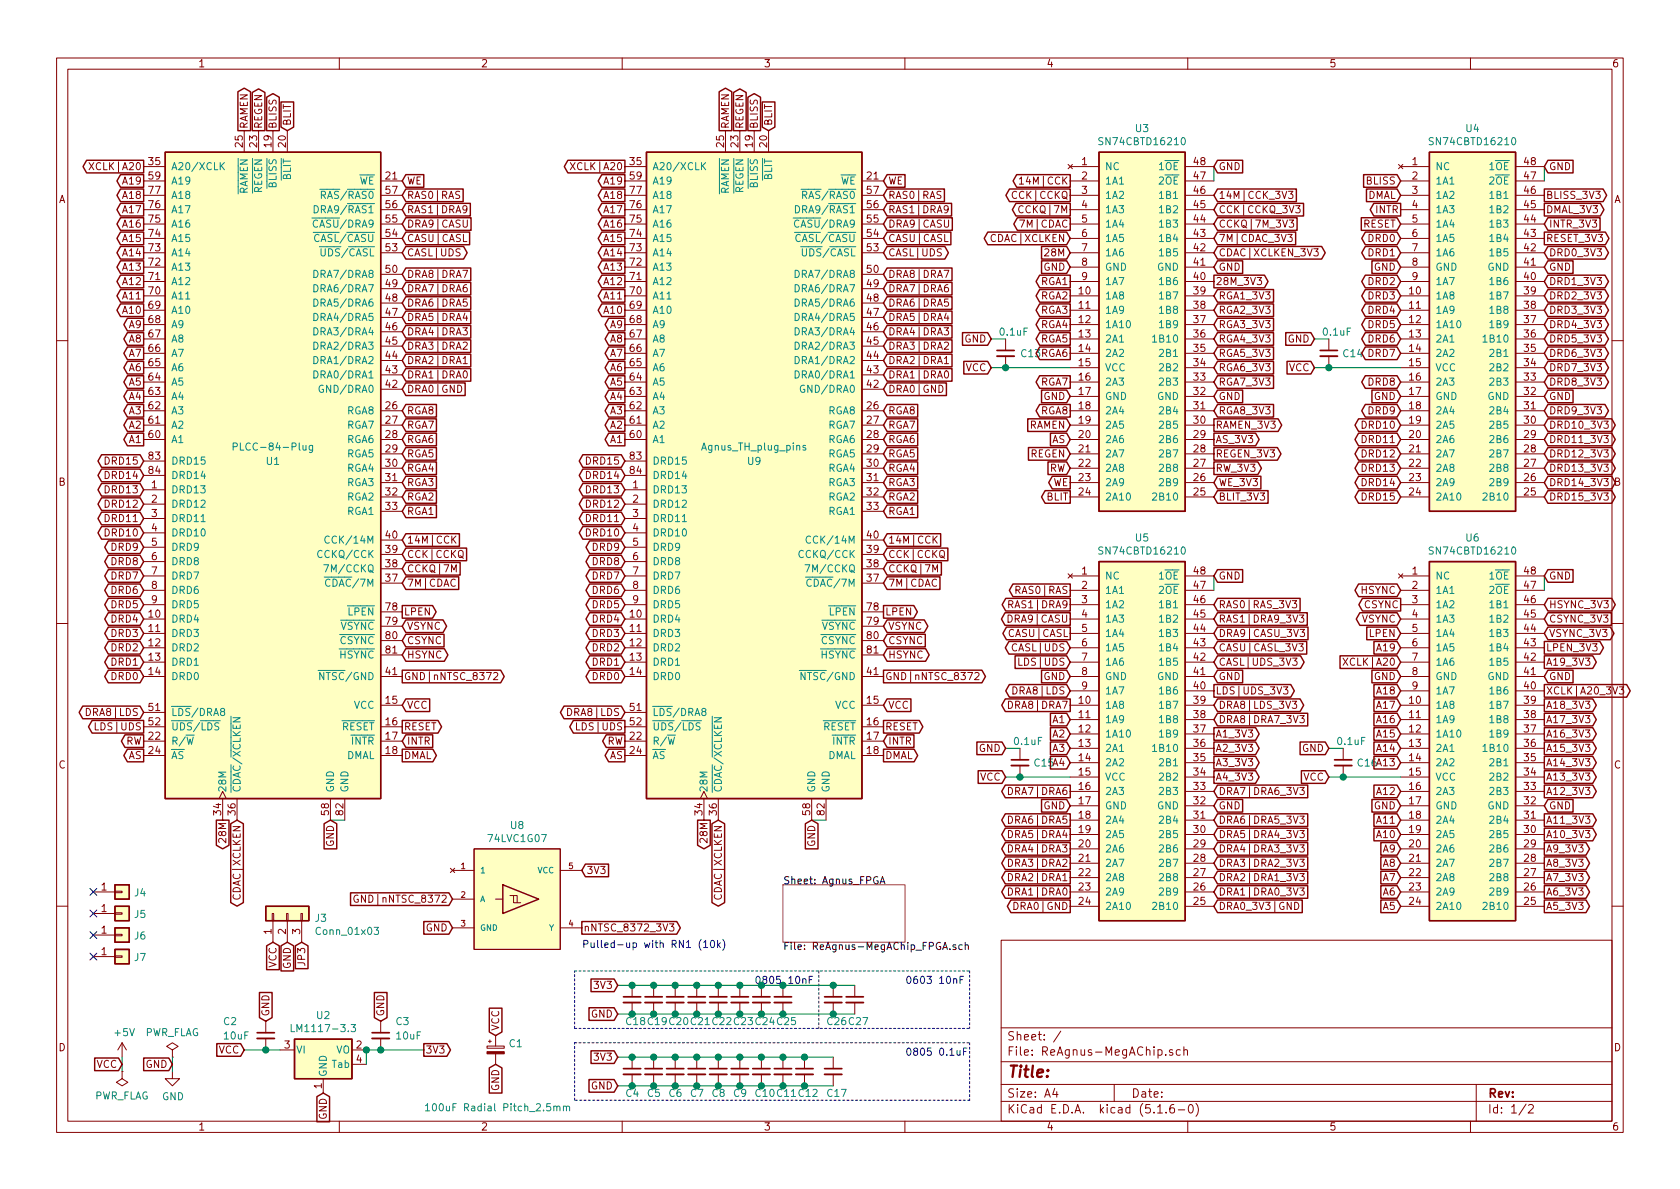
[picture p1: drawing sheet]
EESchema Schematic File Version 4
EELAYER 30 0
EELAYER END
$Descr A4 11693 8268
encoding utf-8
Sheet 1 2
Title ""
Date ""
Rev ""
Comp ""
Comment1 ""
Comment2 ""
Comment3 ""
Comment4 ""
$EndDescr
Text GLabel 850  7400 0    50   Input ~ 0
VCC
$Comp
L power:PWR_FLAG #FLG0101
U 1 1
P 850 7450
F 0 "#FLG0101" H 850 7525 50  0001 C CNN
F 1 "PWR_FLAG" H 850 7623 50  0000 C CNN
F 2 "" H 850 7450 50  0001 C CNN
F 3 "~" H 850 7450 50  0001 C CNN
	1    850  7450
	-1   0    0    1   
$EndComp
$Comp
L power:+5V #PWR0101
U 1 1
P 850 7350
F 0 "#PWR0101" H 850 7200 50  0001 C CNN
F 1 "+5V" H 865 7523 50  0000 C CNN
F 2 "" H 850 7350 50  0001 C CNN
F 3 "" H 850 7350 50  0001 C CNN
	1    850  7350
	1    0    0    -1  
$EndComp
Wire Wire Line
	850  7450 850  7350
$Comp
L power:PWR_FLAG #FLG0102
U 1 1
P 1200 7350
F 0 "#FLG0102" H 1200 7425 50  0001 C CNN
F 1 "PWR_FLAG" H 1200 7523 50  0000 C CNN
F 2 "" H 1200 7350 50  0001 C CNN
F 3 "~" H 1200 7350 50  0001 C CNN
	1    1200 7350
	1    0    0    -1  
$EndComp
$Comp
L power:GND #PWR0102
U 1 1
P 1200 7450
F 0 "#PWR0102" H 1200 7200 50  0001 C CNN
F 1 "GND" H 1205 7277 50  0000 C CNN
F 2 "" H 1200 7450 50  0001 C CNN
F 3 "" H 1200 7450 50  0001 C CNN
	1    1200 7450
	1    0    0    -1  
$EndComp
Wire Wire Line
	1200 7350 1200 7450
Text GLabel 1200 7400 0    50   Input ~ 0
GND
$Comp
L ReAgnus-MegAChip:Agnus_socket U1
U 1 1
P 1900 3300
F 0 "U1" H 1900 3400 50  0000 C CNN
F 1 "PLCC-84-Plug" H 1900 3500 50  0000 C CNN
F 2 "Agnus:PLCC-84_Plug_P1.27mm_mirrored" H 2300 5600 50  0001 L CIN
F 3 "" H 1900 3300 50  0001 C CNN
	1    1900 3300
	1    0    0    -1  
$EndComp
Text GLabel 1000 3200 0    50   BiDi ~ 0
DRD15
Text GLabel 1000 3300 0    50   BiDi ~ 0
DRD14
Text GLabel 1000 3400 0    50   BiDi ~ 0
DRD13
Text GLabel 1000 3500 0    50   BiDi ~ 0
DRD12
Text GLabel 1000 3600 0    50   BiDi ~ 0
DRD11
Text GLabel 1000 3700 0    50   BiDi ~ 0
DRD10
Text GLabel 1000 3800 0    50   BiDi ~ 0
DRD9
Text GLabel 1000 3900 0    50   BiDi ~ 0
DRD8
Text GLabel 1000 4000 0    50   BiDi ~ 0
DRD7
Text GLabel 1000 4100 0    50   BiDi ~ 0
DRD6
Text GLabel 1000 4200 0    50   BiDi ~ 0
DRD5
Text GLabel 1000 4300 0    50   BiDi ~ 0
DRD4
Text GLabel 1000 4400 0    50   BiDi ~ 0
DRD3
Text GLabel 1000 4500 0    50   BiDi ~ 0
DRD2
Text GLabel 1000 4600 0    50   BiDi ~ 0
DRD1
Text GLabel 1000 4700 0    50   BiDi ~ 0
DRD0
Text GLabel 1000 1150 0    50   Output ~ 0
XCLK|A20
Text GLabel 1000 3050 0    50   Output ~ 0
A1
Text GLabel 1000 2950 0    50   Output ~ 0
A2
Text GLabel 1000 2850 0    50   Output ~ 0
A3
Text GLabel 1000 2750 0    50   Output ~ 0
A4
Text GLabel 1000 2650 0    50   Output ~ 0
A5
Text GLabel 1000 2550 0    50   Output ~ 0
A6
Text GLabel 1000 2450 0    50   Output ~ 0
A7
Text GLabel 1000 2350 0    50   Output ~ 0
A8
Text GLabel 1000 2250 0    50   Output ~ 0
A9
Text GLabel 1000 2150 0    50   Output ~ 0
A10
Text GLabel 1000 2050 0    50   Output ~ 0
A11
Text GLabel 1000 1950 0    50   Output ~ 0
A12
Text GLabel 1000 1850 0    50   Output ~ 0
A13
Text GLabel 1000 1750 0    50   Output ~ 0
A14
Text GLabel 1000 1650 0    50   Output ~ 0
A15
Text GLabel 1000 1550 0    50   Output ~ 0
A16
Text GLabel 1000 1450 0    50   Output ~ 0
A17
Text GLabel 1000 1350 0    50   Output ~ 0
A18
Text GLabel 1000 1250 0    50   Output ~ 0
A19
Text GLabel 1700 900  1    50   Output ~ 0
RAMEN
Text GLabel 1800 900  1    50   Output ~ 0
REGEN
Text GLabel 1900 900  1    50   Output ~ 0
BLISS
Text GLabel 2000 900  1    50   Input ~ 0
BLIT
Text GLabel 2800 4900 2    50   Input ~ 0
VCC
Text GLabel 2800 1250 2    50   Input ~ 0
WE
Text GLabel 2800 1750 2    50   BiDi ~ 0
CASL|UDS
Text GLabel 2800 1350 2    50   Input ~ 0
RAS0|RAS
Text GLabel 2800 1450 2    50   Input ~ 0
RAS1|DRA9
Text GLabel 2800 1900 2    50   Input ~ 0
DRA8|DRA7
Text GLabel 2800 2000 2    50   Input ~ 0
DRA7|DRA6
Text GLabel 2800 2100 2    50   Input ~ 0
DRA6|DRA5
Text GLabel 2800 2200 2    50   Input ~ 0
DRA5|DRA4
Text GLabel 2800 2300 2    50   Input ~ 0
DRA4|DRA3
Text GLabel 2800 2400 2    50   Input ~ 0
DRA3|DRA2
Text GLabel 2800 2500 2    50   Input ~ 0
DRA2|DRA1
Text GLabel 2800 2600 2    50   Input ~ 0
DRA1|DRA0
Text GLabel 2800 2700 2    50   Input ~ 0
DRA0|GND
Text GLabel 2800 2850 2    50   Input ~ 0
RGA8
Text GLabel 2800 2950 2    50   Input ~ 0
RGA7
Text GLabel 2800 3050 2    50   Input ~ 0
RGA6
Text GLabel 2800 3150 2    50   Input ~ 0
RGA5
Text GLabel 2800 3250 2    50   Input ~ 0
RGA4
Text GLabel 2800 3350 2    50   Input ~ 0
RGA3
Text GLabel 2800 3450 2    50   Input ~ 0
RGA2
Text GLabel 2800 3550 2    50   Input ~ 0
RGA1
Text GLabel 2800 3850 2    50   Input ~ 0
CCK|CCKQ
Text GLabel 2800 3950 2    50   Input ~ 0
CCKQ|7M
Text GLabel 2800 4050 2    50   Input ~ 0
7M|CDAC
Text GLabel 2800 4250 2    50   Output ~ 0
LPEN
Text GLabel 2800 4350 2    50   BiDi ~ 0
VSYNC
Text GLabel 2800 4450 2    50   Input ~ 0
CSYNC
Text GLabel 2800 4550 2    50   BiDi ~ 0
HSYNC
Text GLabel 2800 5050 2    50   Output ~ 0
RESET
Text GLabel 2800 5150 2    50   Input ~ 0
INTR
Text GLabel 2800 5250 2    50   Output ~ 0
DMAL
Text GLabel 2800 3750 2    50   Input ~ 0
14M|CCK
Text GLabel 2800 1550 2    50   Input ~ 0
DRA9|CASU
Text GLabel 2300 5700 3    50   Input ~ 0
GND
Text GLabel 1550 5700 3    50   Output ~ 0
28M
Text GLabel 1650 5700 3    50   BiDi ~ 0
CDAC|XCLKEN
Wire Wire Line
	2300 5700 2400 5700
Text GLabel 1000 4950 0    50   BiDi ~ 0
DRA8|LDS
Text GLabel 1000 5050 0    50   Output ~ 0
LDS|UDS
Text GLabel 1000 5150 0    50   Output ~ 0
RW
Text GLabel 1000 5250 0    50   Output ~ 0
AS
$Comp
L Connector_Generic:Conn_01x01 J4
U 1 1
P 850 6200
F 0 "J4" H 930 6196 50  0000 L CNN
F 1 "Conn_01x01" H 930 6151 50  0001 L CNN
F 2 "Connector_PinHeader_2.54mm:PinHeader_1x01_P2.54mm_Vertical" H 850 6200 50  0001 C CNN
F 3 "~" H 850 6200 50  0001 C CNN
	1    850  6200
	1    0    0    -1  
$EndComp
$Comp
L Connector_Generic:Conn_01x01 J5
U 1 1
P 850 6350
F 0 "J5" H 930 6346 50  0000 L CNN
F 1 "Conn_01x01" H 930 6301 50  0001 L CNN
F 2 "Connector_PinHeader_2.54mm:PinHeader_1x01_P2.54mm_Vertical" H 850 6350 50  0001 C CNN
F 3 "~" H 850 6350 50  0001 C CNN
	1    850  6350
	1    0    0    -1  
$EndComp
$Comp
L Connector_Generic:Conn_01x01 J6
U 1 1
P 850 6500
F 0 "J6" H 930 6496 50  0000 L CNN
F 1 "Conn_01x01" H 930 6451 50  0001 L CNN
F 2 "Connector_PinHeader_2.54mm:PinHeader_1x01_P2.54mm_Vertical" H 850 6500 50  0001 C CNN
F 3 "~" H 850 6500 50  0001 C CNN
	1    850  6500
	1    0    0    -1  
$EndComp
$Comp
L Connector_Generic:Conn_01x01 J7
U 1 1
P 850 6650
F 0 "J7" H 930 6646 50  0000 L CNN
F 1 "Conn_01x01" H 930 6601 50  0001 L CNN
F 2 "Connector_PinHeader_2.54mm:PinHeader_1x01_P2.54mm_Vertical" H 850 6650 50  0001 C CNN
F 3 "~" H 850 6650 50  0001 C CNN
	1    850  6650
	1    0    0    -1  
$EndComp
NoConn ~ 650  6200
NoConn ~ 650  6350
NoConn ~ 650  6500
NoConn ~ 650  6650
Text GLabel 2000 6550 3    50   Input ~ 0
GND
Wire Wire Line
	5650 5700 5750 5700
$Comp
L ReAgnus-MegAChip:Agnus_socket U9
U 1 1
P 5250 3300
F 0 "U9" H 5250 3400 50  0000 C CNN
F 1 "Agnus_TH_plug_pins" H 5250 3500 50  0000 C CNN
F 2 "Agnus:PLCC-84_TH_pin_holes" H 5650 5600 50  0001 L CIN
F 3 "" H 5250 3300 50  0001 C CNN
	1    5250 3300
	1    0    0    -1  
$EndComp
Text GLabel 5650 5700 3    50   Input ~ 0
GND
$Comp
L ReAgnus-MegAChip:LM1117-3.3 U2
U 1 1
P 2250 7300
F 0 "U2" H 2250 7542 50  0000 C CNN
F 1 "LM1117-3.3" H 2250 7451 50  0000 C CNN
F 2 "Package_TO_SOT_SMD:SOT-223" H 2250 7300 50  0001 C CNN
F 3 "" H 2250 7300 50  0001 C CNN
	1    2250 7300
	1    0    0    -1  
$EndComp
$Comp
L ReAgnus-MegAChip:SN74CBTD16210 U6
U 1 1
P 10250 5100
F 0 "U6" H 10250 6467 50  0000 C CNN
F 1 "SN74CBTD16210" H 10250 6376 50  0000 C CNN
F 2 "Package_SO:TSSOP-48_6.1x12.5mm_P0.5mm" H 11900 5550 50  0001 C CNN
F 3 "" H 11900 5550 50  0001 C CNN
	1    10250 5100
	1    0    0    -1  
$EndComp
$Sheet
S 5450 6150 850  400 
U 632F104D
F0 "Agnus_FPGA" 50
F1 "ReAgnus-MegAChip_FPGA.sch" 50
$EndSheet
Text GLabel 2800 1650 2    50   Input ~ 0
CASU|CASL
Text GLabel 2800 4700 2    50   Output ~ 0
GND|nNTSC_8372
Text GLabel 9750 4500 0    50   Input ~ 0
A19
Text GLabel 9750 4800 0    50   Input ~ 0
A18
Text GLabel 9750 4900 0    50   Input ~ 0
A17
Text GLabel 9750 5000 0    50   Input ~ 0
A16
Text GLabel 9750 5100 0    50   Input ~ 0
A15
Text GLabel 9750 5200 0    50   Input ~ 0
A14
Text GLabel 9750 5300 0    50   Input ~ 0
A13
Text GLabel 9750 5500 0    50   Input ~ 0
A12
Text GLabel 9750 5700 0    50   Input ~ 0
A11
Text GLabel 9750 5800 0    50   Input ~ 0
A10
Text GLabel 9750 5900 0    50   Input ~ 0
A9
Text GLabel 9750 6000 0    50   Input ~ 0
A8
Text GLabel 9750 6100 0    50   Input ~ 0
A7
Text GLabel 9750 6200 0    50   Input ~ 0
A6
Text GLabel 9750 6300 0    50   Input ~ 0
A5
Text GLabel 7450 5300 0    50   Input ~ 0
A4
Text GLabel 7450 5200 0    50   Input ~ 0
A3
Text GLabel 7450 5100 0    50   Input ~ 0
A2
Text GLabel 7450 5000 0    50   Input ~ 0
A1
Text GLabel 7450 3450 0    50   Output ~ 0
BLIT
Text GLabel 9750 1250 0    50   Input ~ 0
BLISS
Text GLabel 7450 3150 0    50   Input ~ 0
REGEN
Text GLabel 7450 2950 0    50   Input ~ 0
RAMEN
Text GLabel 9750 1350 0    50   Input ~ 0
DMAL
Text GLabel 9750 1450 0    50   Output ~ 0
INTR
Text GLabel 9750 1550 0    50   Input ~ 0
RESET
Text GLabel 9750 4100 0    50   BiDi ~ 0
HSYNC
Text GLabel 9750 4200 0    50   Output ~ 0
CSYNC
Text GLabel 9750 4300 0    50   BiDi ~ 0
VSYNC
Text GLabel 9750 4400 0    50   Input ~ 0
LPEN
Text GLabel 7450 1950 0    50   Output ~ 0
RGA1
Text GLabel 7450 2050 0    50   Output ~ 0
RGA2
Text GLabel 7450 2150 0    50   Output ~ 0
RGA3
Text GLabel 7450 2250 0    50   Output ~ 0
RGA4
Text GLabel 7450 2350 0    50   Output ~ 0
RGA5
Text GLabel 7450 2450 0    50   Output ~ 0
RGA6
Text GLabel 7450 2650 0    50   Output ~ 0
RGA7
Text GLabel 7450 2850 0    50   Output ~ 0
RGA8
Text GLabel 7450 6300 0    50   Output ~ 0
DRA0|GND
Text GLabel 7450 6200 0    50   Output ~ 0
DRA1|DRA0
Text GLabel 7450 6100 0    50   Output ~ 0
DRA2|DRA1
Text GLabel 7450 5900 0    50   Output ~ 0
DRA4|DRA3
Text GLabel 7450 5800 0    50   Output ~ 0
DRA5|DRA4
Text GLabel 7450 5700 0    50   Output ~ 0
DRA6|DRA5
Text GLabel 7450 5500 0    50   Output ~ 0
DRA7|DRA6
Text GLabel 7450 4900 0    50   Output ~ 0
DRA8|DRA7
Text GLabel 7450 4200 0    50   Output ~ 0
RAS1|DRA9
Text GLabel 7450 4100 0    50   Output ~ 0
RAS0|RAS
Text GLabel 7450 4400 0    50   Output ~ 0
CASU|CASL
Text GLabel 7450 3350 0    50   Output ~ 0
WE
Text GLabel 7450 1750 0    50   Input ~ 0
28M
Text GLabel 7450 3050 0    50   Input ~ 0
AS
Text GLabel 7450 3250 0    50   Input ~ 0
RW
Text GLabel 9750 1650 0    50   BiDi ~ 0
DRD0
Text GLabel 9750 1750 0    50   BiDi ~ 0
DRD1
Text GLabel 9750 1950 0    50   BiDi ~ 0
DRD2
Text GLabel 9750 2050 0    50   BiDi ~ 0
DRD3
Text GLabel 9750 2150 0    50   BiDi ~ 0
DRD4
Text GLabel 9750 2250 0    50   BiDi ~ 0
DRD5
Text GLabel 9750 2350 0    50   BiDi ~ 0
DRD6
Text GLabel 9750 2450 0    50   BiDi ~ 0
DRD7
Text GLabel 9750 2650 0    50   BiDi ~ 0
DRD8
Text GLabel 9750 2850 0    50   BiDi ~ 0
DRD9
Text GLabel 9750 2950 0    50   BiDi ~ 0
DRD10
Text GLabel 9750 3050 0    50   BiDi ~ 0
DRD11
Text GLabel 9750 3150 0    50   BiDi ~ 0
DRD12
Text GLabel 9750 3250 0    50   BiDi ~ 0
DRD13
Text GLabel 9750 3350 0    50   BiDi ~ 0
DRD14
Text GLabel 9750 3450 0    50   BiDi ~ 0
DRD15
Text GLabel 9750 4600 0    50   Input ~ 0
XCLK|A20
Text GLabel 7450 4800 0    50   BiDi ~ 0
DRA8|LDS
Text GLabel 7450 4500 0    50   BiDi ~ 0
CASL|UDS
Text GLabel 7450 4300 0    50   Output ~ 0
DRA9|CASU
Text GLabel 7450 1650 0    50   BiDi ~ 0
CDAC|XCLKEN
Text GLabel 7450 1250 0    50   Output ~ 0
14M|CCK
Text GLabel 7450 1350 0    50   Output ~ 0
CCK|CCKQ
Text GLabel 7450 1450 0    50   Output ~ 0
CCKQ|7M
Text GLabel 7450 1550 0    50   Output ~ 0
7M|CDAC
Text GLabel 4050 6450 2    50   Output ~ 0
nNTSC_8372_3V3
Text GLabel 4350 3200 0    50   BiDi ~ 0
DRD15
Text GLabel 4350 3300 0    50   BiDi ~ 0
DRD14
Text GLabel 4350 3400 0    50   BiDi ~ 0
DRD13
Text GLabel 4350 3500 0    50   BiDi ~ 0
DRD12
Text GLabel 4350 3600 0    50   BiDi ~ 0
DRD11
Text GLabel 4350 3700 0    50   BiDi ~ 0
DRD10
Text GLabel 4350 3800 0    50   BiDi ~ 0
DRD9
Text GLabel 4350 3900 0    50   BiDi ~ 0
DRD8
Text GLabel 4350 4000 0    50   BiDi ~ 0
DRD7
Text GLabel 4350 4100 0    50   BiDi ~ 0
DRD6
Text GLabel 4350 4200 0    50   BiDi ~ 0
DRD5
Text GLabel 4350 4300 0    50   BiDi ~ 0
DRD4
Text GLabel 4350 4400 0    50   BiDi ~ 0
DRD3
Text GLabel 4350 4500 0    50   BiDi ~ 0
DRD2
Text GLabel 4350 4600 0    50   BiDi ~ 0
DRD1
Text GLabel 4350 4700 0    50   BiDi ~ 0
DRD0
Text GLabel 4350 1150 0    50   Output ~ 0
XCLK|A20
Text GLabel 4350 3050 0    50   Output ~ 0
A1
Text GLabel 4350 2950 0    50   Output ~ 0
A2
Text GLabel 4350 2850 0    50   Output ~ 0
A3
Text GLabel 4350 2750 0    50   Output ~ 0
A4
Text GLabel 4350 2650 0    50   Output ~ 0
A5
Text GLabel 4350 2550 0    50   Output ~ 0
A6
Text GLabel 4350 2450 0    50   Output ~ 0
A7
Text GLabel 4350 2350 0    50   Output ~ 0
A8
Text GLabel 4350 2250 0    50   Output ~ 0
A9
Text GLabel 4350 2150 0    50   Output ~ 0
A10
Text GLabel 4350 2050 0    50   Output ~ 0
A11
Text GLabel 4350 1950 0    50   Output ~ 0
A12
Text GLabel 4350 1850 0    50   Output ~ 0
A13
Text GLabel 4350 1750 0    50   Output ~ 0
A14
Text GLabel 4350 1650 0    50   Output ~ 0
A15
Text GLabel 4350 1550 0    50   Output ~ 0
A16
Text GLabel 4350 1450 0    50   Output ~ 0
A17
Text GLabel 4350 1350 0    50   Output ~ 0
A18
Text GLabel 4350 1250 0    50   Output ~ 0
A19
Text GLabel 4350 4950 0    50   BiDi ~ 0
DRA8|LDS
Text GLabel 4350 5050 0    50   Output ~ 0
LDS|UDS
Text GLabel 4350 5150 0    50   Output ~ 0
RW
Text GLabel 4350 5250 0    50   Output ~ 0
AS
Text GLabel 5050 900  1    50   Output ~ 0
RAMEN
Text GLabel 5150 900  1    50   Output ~ 0
REGEN
Text GLabel 5250 900  1    50   Output ~ 0
BLISS
Text GLabel 5350 900  1    50   Input ~ 0
BLIT
Text GLabel 6150 4900 2    50   Input ~ 0
VCC
Text GLabel 6150 1250 2    50   Input ~ 0
WE
Text GLabel 6150 1750 2    50   BiDi ~ 0
CASL|UDS
Text GLabel 6150 1350 2    50   Input ~ 0
RAS0|RAS
Text GLabel 6150 1450 2    50   Input ~ 0
RAS1|DRA9
Text GLabel 6150 1900 2    50   Input ~ 0
DRA8|DRA7
Text GLabel 6150 2000 2    50   Input ~ 0
DRA7|DRA6
Text GLabel 6150 2100 2    50   Input ~ 0
DRA6|DRA5
Text GLabel 6150 2200 2    50   Input ~ 0
DRA5|DRA4
Text GLabel 6150 2300 2    50   Input ~ 0
DRA4|DRA3
Text GLabel 6150 2400 2    50   Input ~ 0
DRA3|DRA2
Text GLabel 6150 2500 2    50   Input ~ 0
DRA2|DRA1
Text GLabel 6150 2600 2    50   Input ~ 0
DRA1|DRA0
Text GLabel 6150 2700 2    50   Input ~ 0
DRA0|GND
Text GLabel 6150 2850 2    50   Input ~ 0
RGA8
Text GLabel 6150 2950 2    50   Input ~ 0
RGA7
Text GLabel 6150 3050 2    50   Input ~ 0
RGA6
Text GLabel 6150 3150 2    50   Input ~ 0
RGA5
Text GLabel 6150 3250 2    50   Input ~ 0
RGA4
Text GLabel 6150 3350 2    50   Input ~ 0
RGA3
Text GLabel 6150 3450 2    50   Input ~ 0
RGA2
Text GLabel 6150 3550 2    50   Input ~ 0
RGA1
Text GLabel 6150 3850 2    50   Input ~ 0
CCK|CCKQ
Text GLabel 6150 3950 2    50   Input ~ 0
CCKQ|7M
Text GLabel 6150 4050 2    50   Input ~ 0
7M|CDAC
Text GLabel 6150 4250 2    50   Output ~ 0
LPEN
Text GLabel 6150 4350 2    50   BiDi ~ 0
VSYNC
Text GLabel 6150 4450 2    50   Input ~ 0
CSYNC
Text GLabel 6150 4550 2    50   BiDi ~ 0
HSYNC
Text GLabel 6150 5050 2    50   Output ~ 0
RESET
Text GLabel 6150 5150 2    50   Input ~ 0
INTR
Text GLabel 6150 5250 2    50   Output ~ 0
DMAL
Text GLabel 6150 3750 2    50   Input ~ 0
14M|CCK
Text GLabel 6150 1550 2    50   Input ~ 0
DRA9|CASU
Text GLabel 6150 1650 2    50   Input ~ 0
CASU|CASL
Text GLabel 6150 4700 2    50   Output ~ 0
GND|nNTSC_8372
Text GLabel 4900 5700 3    50   Output ~ 0
28M
Text GLabel 5000 5700 3    50   BiDi ~ 0
CDAC|XCLKEN
Text GLabel 9750 4700 0    50   Input ~ 0
GND
Text GLabel 9750 5600 0    50   Input ~ 0
GND
Text GLabel 10750 5600 2    50   Input ~ 0
GND
Text GLabel 10750 4700 2    50   Input ~ 0
GND
Text GLabel 10750 4800 2    50   Output ~ 0
XCLK|A20_3V3
Text GLabel 10750 4000 2    50   Input ~ 0
GND
Wire Wire Line
	10750 4000 10750 4100
Text GLabel 10750 4900 2    50   Output ~ 0
A18_3V3
Text GLabel 10750 4600 2    50   Output ~ 0
A19_3V3
Text GLabel 10750 5000 2    50   Output ~ 0
A17_3V3
Text GLabel 10750 5100 2    50   Output ~ 0
A16_3V3
Text GLabel 10750 5200 2    50   Output ~ 0
A15_3V3
Text GLabel 10750 5300 2    50   Output ~ 0
A14_3V3
Text GLabel 10750 5400 2    50   Output ~ 0
A13_3V3
Text GLabel 10750 5500 2    50   Output ~ 0
A12_3V3
Text GLabel 10750 5700 2    50   Output ~ 0
A11_3V3
Text GLabel 10750 5800 2    50   Output ~ 0
A10_3V3
Text GLabel 10750 5900 2    50   Output ~ 0
A9_3V3
Text GLabel 10750 6000 2    50   Output ~ 0
A8_3V3
Text GLabel 10750 6100 2    50   Output ~ 0
A7_3V3
Text GLabel 10750 6200 2    50   Output ~ 0
A6_3V3
Text GLabel 10750 6300 2    50   Output ~ 0
A5_3V3
Text GLabel 8450 5400 2    50   Output ~ 0
A4_3V3
Text GLabel 8450 5300 2    50   Output ~ 0
A3_3V3
Text GLabel 8450 5200 2    50   Output ~ 0
A2_3V3
Text GLabel 8450 5100 2    50   Output ~ 0
A1_3V3
$Comp
L ReAgnus-MegAChip:SN74CBTD16210 U4
U 1 1
P 10250 2250
F 0 "U4" H 10250 3617 50  0000 C CNN
F 1 "SN74CBTD16210" H 10250 3526 50  0000 C CNN
F 2 "Package_SO:TSSOP-48_6.1x12.5mm_P0.5mm" H 11900 2700 50  0001 C CNN
F 3 "" H 11900 2700 50  0001 C CNN
	1    10250 2250
	1    0    0    -1  
$EndComp
Text GLabel 9750 2750 0    50   Input ~ 0
GND
Text GLabel 9750 1850 0    50   Input ~ 0
GND
Text GLabel 10750 1850 2    50   Input ~ 0
GND
Text GLabel 10750 2750 2    50   Input ~ 0
GND
Text GLabel 10750 1150 2    50   Input ~ 0
GND
Wire Wire Line
	10750 1150 10750 1250
Text GLabel 10750 3450 2    50   BiDi ~ 0
DRD15_3V3
Text GLabel 10750 3350 2    50   BiDi ~ 0
DRD14_3V3
Text GLabel 10750 3250 2    50   BiDi ~ 0
DRD13_3V3
Text GLabel 10750 3150 2    50   BiDi ~ 0
DRD12_3V3
Text GLabel 10750 3050 2    50   BiDi ~ 0
DRD11_3V3
Text GLabel 10750 2950 2    50   BiDi ~ 0
DRD10_3V3
Text GLabel 10750 2850 2    50   BiDi ~ 0
DRD9_3V3
Text GLabel 10750 2650 2    50   BiDi ~ 0
DRD8_3V3
Text GLabel 10750 2550 2    50   BiDi ~ 0
DRD7_3V3
Text GLabel 10750 2450 2    50   BiDi ~ 0
DRD6_3V3
Text GLabel 10750 2350 2    50   BiDi ~ 0
DRD5_3V3
Text GLabel 10750 2250 2    50   BiDi ~ 0
DRD4_3V3
Text GLabel 10750 2150 2    50   BiDi ~ 0
DRD3_3V3
Text GLabel 10750 2050 2    50   BiDi ~ 0
DRD2_3V3
Text GLabel 10750 1950 2    50   BiDi ~ 0
DRD1_3V3
Text GLabel 10750 1750 2    50   BiDi ~ 0
DRD0_3V3
Text GLabel 10750 4200 2    50   BiDi ~ 0
HSYNC_3V3
Text GLabel 10750 4300 2    50   Input ~ 0
CSYNC_3V3
Text GLabel 10750 4400 2    50   BiDi ~ 0
VSYNC_3V3
Text GLabel 10750 4500 2    50   Output ~ 0
LPEN_3V3
$Comp
L ReAgnus-MegAChip:SN74CBTD16210 U3
U 1 1
P 7950 2250
F 0 "U3" H 7950 3617 50  0000 C CNN
F 1 "SN74CBTD16210" H 7950 3526 50  0000 C CNN
F 2 "Package_SO:TSSOP-48_6.1x12.5mm_P0.5mm" H 9600 2700 50  0001 C CNN
F 3 "" H 9600 2700 50  0001 C CNN
	1    7950 2250
	1    0    0    -1  
$EndComp
Text GLabel 7450 2750 0    50   Input ~ 0
GND
Text GLabel 7450 1850 0    50   Input ~ 0
GND
Text GLabel 8450 1150 2    50   Input ~ 0
GND
Wire Wire Line
	8450 1150 8450 1250
Text GLabel 8450 1850 2    50   Input ~ 0
GND
Text GLabel 8450 2750 2    50   Input ~ 0
GND
$Comp
L ReAgnus-MegAChip:SN74CBTD16210 U5
U 1 1
P 7950 5100
F 0 "U5" H 7950 6467 50  0000 C CNN
F 1 "SN74CBTD16210" H 7950 6376 50  0000 C CNN
F 2 "Package_SO:TSSOP-48_6.1x12.5mm_P0.5mm" H 9600 5550 50  0001 C CNN
F 3 "" H 9600 5550 50  0001 C CNN
	1    7950 5100
	1    0    0    -1  
$EndComp
Text GLabel 7450 5600 0    50   Input ~ 0
GND
Text GLabel 7450 4700 0    50   Input ~ 0
GND
Text GLabel 8450 4000 2    50   Input ~ 0
GND
Wire Wire Line
	8450 4000 8450 4100
Text GLabel 8450 4700 2    50   Input ~ 0
GND
Text GLabel 8450 5600 2    50   Input ~ 0
GND
Text GLabel 9150 2550 0    50   Input ~ 0
VCC
Text GLabel 10750 1650 2    50   Output ~ 0
RESET_3V3
Text GLabel 10750 1550 2    50   Input ~ 0
INTR_3V3
Text GLabel 10750 1450 2    50   Output ~ 0
DMAL_3V3
Text GLabel 10750 1350 2    50   Output ~ 0
BLISS_3V3
Text GLabel 8450 3450 2    50   Input ~ 0
BLIT_3V3
Text GLabel 8450 3350 2    50   Input ~ 0
WE_3V3
Text GLabel 8450 3250 2    50   Output ~ 0
RW_3V3
Text GLabel 8450 3150 2    50   Output ~ 0
REGEN_3V3
Text GLabel 8450 3050 2    50   Output ~ 0
AS_3V3
Text GLabel 8450 2950 2    50   Output ~ 0
RAMEN_3V3
Text GLabel 8450 1950 2    50   Output ~ 0
28M_3V3
Text GLabel 8450 1550 2    50   Input ~ 0
CCKQ|7M_3V3
Text GLabel 8450 1450 2    50   Input ~ 0
CCK|CCKQ_3V3
Text GLabel 8450 1350 2    50   Input ~ 0
14M|CCK_3V3
Text GLabel 8450 1650 2    50   Input ~ 0
7M|CDAC_3V3
Text GLabel 8450 1750 2    50   BiDi ~ 0
CDAC|XCLKEN_3V3
Text GLabel 8450 2050 2    50   Input ~ 0
RGA1_3V3
Text GLabel 8450 2150 2    50   Input ~ 0
RGA2_3V3
Text GLabel 8450 2250 2    50   Input ~ 0
RGA3_3V3
Text GLabel 8450 2350 2    50   Input ~ 0
RGA4_3V3
Text GLabel 8450 2450 2    50   Input ~ 0
RGA5_3V3
Text GLabel 8450 2550 2    50   Input ~ 0
RGA6_3V3
Text GLabel 8450 2650 2    50   Input ~ 0
RGA7_3V3
Text GLabel 8450 2850 2    50   Input ~ 0
RGA8_3V3
Text GLabel 8450 4200 2    50   Input ~ 0
RAS0|RAS_3V3
Text GLabel 8450 4300 2    50   Input ~ 0
RAS1|DRA9_3V3
Text GLabel 8450 4400 2    50   Input ~ 0
DRA9|CASU_3V3
Text GLabel 8450 4500 2    50   Input ~ 0
CASU|CASL_3V3
Text GLabel 8450 4600 2    50   BiDi ~ 0
CASL|UDS_3V3
Text GLabel 8450 4900 2    50   BiDi ~ 0
DRA8|LDS_3V3
Text GLabel 8450 5000 2    50   Input ~ 0
DRA8|DRA7_3V3
Text GLabel 9150 2350 0    50   Input ~ 0
GND
Wire Wire Line
	9150 2550 9250 2550
Connection ~ 9250 2550
Wire Wire Line
	9250 2550 9750 2550
Wire Wire Line
	9150 2350 9250 2350
Text GLabel 7000 5400 0    50   Input ~ 0
VCC
Text GLabel 7000 5200 0    50   Input ~ 0
GND
Wire Wire Line
	7000 5400 7100 5400
Wire Wire Line
	7000 5200 7100 5200
Text GLabel 9250 5400 0    50   Input ~ 0
VCC
Text GLabel 9250 5200 0    50   Input ~ 0
GND
Wire Wire Line
	9250 5400 9350 5400
Wire Wire Line
	9250 5200 9350 5200
Wire Wire Line
	9350 5400 9750 5400
Connection ~ 9350 5400
Wire Wire Line
	7100 5400 7450 5400
Connection ~ 7100 5400
Text GLabel 6900 2550 0    50   Input ~ 0
VCC
Text GLabel 6900 2350 0    50   Input ~ 0
GND
Wire Wire Line
	6900 2550 7000 2550
Wire Wire Line
	6900 2350 7000 2350
Wire Wire Line
	7000 2550 7450 2550
Connection ~ 7000 2550
Text GLabel 8450 5500 2    50   Input ~ 0
DRA7|DRA6_3V3
Text GLabel 8450 5700 2    50   Input ~ 0
DRA6|DRA5_3V3
Text GLabel 8450 5800 2    50   Input ~ 0
DRA5|DRA4_3V3
Text GLabel 8450 5900 2    50   Input ~ 0
DRA4|DRA3_3V3
Text GLabel 8450 6000 2    50   Input ~ 0
DRA3|DRA2_3V3
Text GLabel 7450 6000 0    50   Output ~ 0
DRA3|DRA2
Text GLabel 8450 6100 2    50   Input ~ 0
DRA2|DRA1_3V3
Text GLabel 8450 6200 2    50   Input ~ 0
DRA1|DRA0_3V3
Text GLabel 8450 6300 2    50   Input ~ 0
DRA0_3V3|GND
Text GLabel 1700 7300 0    50   Input ~ 0
VCC
Text GLabel 1900 6550 3    50   Input ~ 0
VCC
Text GLabel 1850 7100 1    50   Input ~ 0
GND
$Comp
L Device:C_Small C3
U 1 1
P 2650 7200
AR Path="/63947670" Ref="C3"  Part="1" 
AR Path="/632D3BDF/63947670" Ref="C?"  Part="1" 
AR Path="/632F104D/63947670" Ref="C?"  Part="1" 
F 0 "C3" H 2750 7300 50  0000 L CNN
F 1 "10uF" H 2750 7200 50  0000 L CNN
F 2 "Capacitor_SMD:C_1206_3216Metric_Pad1.42x1.75mm_HandSolder" H 2650 7200 50  0001 C CNN
F 3 "~" H 2650 7200 50  0001 C CNN
	1    2650 7200
	1    0    0    -1  
$EndComp
$Comp
L Device:C_Small C2
U 1 1
P 1850 7200
AR Path="/63949338" Ref="C2"  Part="1" 
AR Path="/632D3BDF/63949338" Ref="C?"  Part="1" 
AR Path="/632F104D/63949338" Ref="C?"  Part="1" 
F 0 "C2" H 1550 7300 50  0000 L CNN
F 1 "10uF" H 1550 7200 50  0000 L CNN
F 2 "Capacitor_SMD:C_1206_3216Metric_Pad1.42x1.75mm_HandSolder" H 1850 7200 50  0001 C CNN
F 3 "~" H 1850 7200 50  0001 C CNN
	1    1850 7200
	1    0    0    -1  
$EndComp
Wire Wire Line
	1700 7300 1850 7300
Connection ~ 1850 7300
Wire Wire Line
	1850 7300 1950 7300
Text GLabel 2650 7100 1    50   Input ~ 0
GND
Wire Wire Line
	2550 7300 2650 7300
Wire Wire Line
	2550 7400 2550 7300
Connection ~ 2550 7300
Text GLabel 2950 7300 2    50   Output ~ 0
3V3
Text GLabel 2250 7600 3    50   Input ~ 0
GND
$Comp
L ReAgnus-MegAChip:74LVC1G07 U8
U 1 1
P 3600 6250
F 0 "U8" H 3600 6765 50  0000 C CNN
F 1 "74LVC1G07" H 3600 6674 50  0000 C CNN
F 2 "Agnus:SOT-353_SC-70-5_Custom_Handsoldering" H 4100 7200 50  0001 C CNN
F 3 "https://www.ti.com/lit/ds/symlink/sn74lvc1g07-q1.pdf" H 4100 7200 50  0001 C CNN
	1    3600 6250
	1    0    0    -1  
$EndComp
Text GLabel 3150 6450 0    50   Input ~ 0
GND
Text GLabel 4050 6050 2    50   Input ~ 0
3V3
Text GLabel 8450 4800 2    50   Output ~ 0
LDS|UDS_3V3
Text GLabel 7450 4600 0    50   Input ~ 0
LDS|UDS
Text GLabel 3150 6250 0    50   Input ~ 0
GND|nNTSC_8372
Text GLabel 4300 7550 0    50   Input ~ 0
GND
$Comp
L Device:C_Small C26
U 1 1
P 5800 6950
AR Path="/631E37EB" Ref="C26"  Part="1" 
AR Path="/632D3BDF/631E37EB" Ref="C?"  Part="1" 
AR Path="/632F104D/631E37EB" Ref="C?"  Part="1" 
F 0 "C26" H 5750 6800 50  0000 L CNN
F 1 "0.01uF" H 5550 6900 50  0001 L CNN
F 2 "Capacitor_SMD:C_0603_1608Metric_Pad1.05x0.95mm_HandSolder" H 5800 6950 50  0001 C CNN
F 3 "~" H 5800 6950 50  0001 C CNN
	1    5800 6950
	1    0    0    -1  
$EndComp
Text GLabel 4300 7350 0    50   Input ~ 0
3V3
Wire Wire Line
	4300 6850 4400 6850
$Comp
L Device:C_Small C27
U 1 1
P 5950 6950
AR Path="/632C350C" Ref="C27"  Part="1" 
AR Path="/632D3BDF/632C350C" Ref="C?"  Part="1" 
AR Path="/632F104D/632C350C" Ref="C?"  Part="1" 
F 0 "C27" H 5900 6800 50  0000 L CNN
F 1 "0.01uF" H 5900 6700 50  0001 L CNN
F 2 "Capacitor_SMD:C_0603_1608Metric_Pad1.05x0.95mm_HandSolder" H 5950 6950 50  0001 C CNN
F 3 "~" H 5950 6950 50  0001 C CNN
	1    5950 6950
	1    0    0    -1  
$EndComp
Text GLabel 4300 6850 0    50   Input ~ 0
3V3
Text Notes 4050 6600 0    50   ~ 0
Pulled-up with RN1 (10k)
$Comp
L Device:C_Small C19
U 1 1
P 4550 6950
AR Path="/6333CF1B" Ref="C19"  Part="1" 
AR Path="/632D3BDF/6333CF1B" Ref="C?"  Part="1" 
AR Path="/632F104D/6333CF1B" Ref="C?"  Part="1" 
F 0 "C19" H 4500 6800 50  0000 L CNN
F 1 "0.01uF" H 4500 6700 50  0001 L CNN
F 2 "Capacitor_SMD:C_0805_2012Metric_Pad1.15x1.40mm_HandSolder" H 4550 6950 50  0001 C CNN
F 3 "~" H 4550 6950 50  0001 C CNN
	1    4550 6950
	1    0    0    -1  
$EndComp
$Comp
L Device:C_Small C7
U 1 1
P 4850 7450
AR Path="/633036BF" Ref="C7"  Part="1" 
AR Path="/632D3BDF/633036BF" Ref="C?"  Part="1" 
AR Path="/632F104D/633036BF" Ref="C?"  Part="1" 
F 0 "C7" H 4800 7300 50  0000 L CNN
F 1 "0.1uF" H 4750 7200 50  0001 L CNN
F 2 "Capacitor_SMD:C_0805_2012Metric_Pad1.15x1.40mm_HandSolder" H 4850 7450 50  0001 C CNN
F 3 "~" H 4850 7450 50  0001 C CNN
	1    4850 7450
	1    0    0    -1  
$EndComp
Wire Wire Line
	4300 7050 4400 7050
Text GLabel 4300 7050 0    50   Input ~ 0
GND
$Comp
L Device:CP_Small C1
U 1 1
P 3450 7300
F 0 "C1" H 3538 7346 50  0000 L CNN
F 1 "100uF Radial Pitch_2.5mm" H 2950 6900 50  0000 L CNN
F 2 "Capacitor_THT:CP_Radial_D5.0mm_P2.50mm" H 3450 7300 50  0001 C CNN
F 3 "~" H 3450 7300 50  0001 C CNN
	1    3450 7300
	1    0    0    -1  
$EndComp
Wire Wire Line
	4400 6850 4550 6850
Connection ~ 4400 6850
Wire Wire Line
	4400 7050 4550 7050
Connection ~ 4400 7050
Text GLabel 3450 7400 3    50   Input ~ 0
GND
Text GLabel 3450 7200 1    50   Input ~ 0
VCC
Wire Notes Line
	4000 7150 4000 6750
Wire Notes Line
	4000 7250 6750 7250
Wire Notes Line
	6750 7250 6750 7650
Wire Notes Line
	6750 7650 4000 7650
Wire Notes Line
	4000 7650 4000 7250
Text Notes 5250 6850 0    50   ~ 0
0805 10nF
Text Notes 6300 7350 0    50   ~ 0
0805 0.1uF
Wire Notes Line
	5700 6750 5700 7150
Wire Notes Line
	6750 6750 6750 7150
Wire Notes Line
	4000 7150 6750 7150
Wire Notes Line
	4000 6750 6750 6750
Text Notes 6300 6850 0    50   ~ 0
0603 10nF
Connection ~ 5000 7350
Connection ~ 5000 7550
Wire Wire Line
	5800 6850 5950 6850
Connection ~ 5800 6850
Wire Wire Line
	5800 7050 5950 7050
Connection ~ 5800 7050
Wire Wire Line
	2650 7300 2950 7300
Connection ~ 2650 7300
Wire Wire Line
	4850 7550 5000 7550
Connection ~ 4850 7550
Wire Wire Line
	4850 7350 5000 7350
Connection ~ 4850 7350
Connection ~ 4700 7550
Connection ~ 4700 7350
Wire Wire Line
	4700 7550 4850 7550
Wire Wire Line
	4550 7550 4700 7550
Connection ~ 4550 7550
Wire Wire Line
	4700 7350 4850 7350
Wire Wire Line
	4550 7350 4700 7350
Connection ~ 4550 7350
Connection ~ 4400 7550
Connection ~ 4400 7350
Wire Wire Line
	4400 7550 4550 7550
Wire Wire Line
	4300 7550 4400 7550
Wire Wire Line
	4400 7350 4550 7350
Wire Wire Line
	4300 7350 4400 7350
Wire Wire Line
	5000 7550 5150 7550
Wire Wire Line
	5000 7350 5150 7350
$Comp
L Device:C_Small C4
U 1 1
P 4400 7450
AR Path="/63951D9D" Ref="C4"  Part="1" 
AR Path="/632D3BDF/63951D9D" Ref="C?"  Part="1" 
AR Path="/632F104D/63951D9D" Ref="C?"  Part="1" 
F 0 "C4" H 4350 7300 50  0000 L CNN
F 1 "0.1uF" H 4150 7450 50  0001 L CNN
F 2 "Capacitor_SMD:C_0805_2012Metric_Pad1.15x1.40mm_HandSolder" H 4400 7450 50  0001 C CNN
F 3 "~" H 4400 7450 50  0001 C CNN
	1    4400 7450
	1    0    0    -1  
$EndComp
$Comp
L Device:C_Small C8
U 1 1
P 5000 7450
AR Path="/6335E2C8" Ref="C8"  Part="1" 
AR Path="/632D3BDF/6335E2C8" Ref="C?"  Part="1" 
AR Path="/632F104D/6335E2C8" Ref="C?"  Part="1" 
F 0 "C8" H 4950 7300 50  0000 L CNN
F 1 "0.1uF" H 5000 7200 50  0001 L CNN
F 2 "Capacitor_SMD:C_0805_2012Metric_Pad1.15x1.40mm_HandSolder" H 5000 7450 50  0001 C CNN
F 3 "~" H 5000 7450 50  0001 C CNN
	1    5000 7450
	1    0    0    -1  
$EndComp
$Comp
L Device:C_Small C18
U 1 1
P 4400 6950
AR Path="/63302CD2" Ref="C18"  Part="1" 
AR Path="/632D3BDF/63302CD2" Ref="C?"  Part="1" 
AR Path="/632F104D/63302CD2" Ref="C?"  Part="1" 
F 0 "C18" H 4350 6800 50  0000 L CNN
F 1 "0.01uF" H 4400 6700 50  0001 L CNN
F 2 "Capacitor_SMD:C_0805_2012Metric_Pad1.15x1.40mm_HandSolder" H 4400 6950 50  0001 C CNN
F 3 "~" H 4400 6950 50  0001 C CNN
	1    4400 6950
	1    0    0    -1  
$EndComp
$Comp
L Device:C_Small C5
U 1 1
P 4550 7450
AR Path="/6323D0F6" Ref="C5"  Part="1" 
AR Path="/632D3BDF/6323D0F6" Ref="C?"  Part="1" 
AR Path="/632F104D/6323D0F6" Ref="C?"  Part="1" 
F 0 "C5" H 4500 7300 50  0000 L CNN
F 1 "0.1uF" H 4500 7200 50  0001 L CNN
F 2 "Capacitor_SMD:C_0805_2012Metric_Pad1.15x1.40mm_HandSolder" H 4550 7450 50  0001 C CNN
F 3 "~" H 4550 7450 50  0001 C CNN
	1    4550 7450
	1    0    0    -1  
$EndComp
$Comp
L Device:C_Small C6
U 1 1
P 4700 7450
AR Path="/631B6BE4" Ref="C6"  Part="1" 
AR Path="/632D3BDF/631B6BE4" Ref="C?"  Part="1" 
AR Path="/632F104D/631B6BE4" Ref="C?"  Part="1" 
F 0 "C6" H 4650 7300 50  0000 L CNN
F 1 "0.1uF" H 4700 7200 50  0001 L CNN
F 2 "Capacitor_SMD:C_0805_2012Metric_Pad1.15x1.40mm_HandSolder" H 4700 7450 50  0001 C CNN
F 3 "~" H 4700 7450 50  0001 C CNN
	1    4700 7450
	1    0    0    -1  
$EndComp
$Comp
L Device:C_Small C9
U 1 1
P 5150 7450
AR Path="/634039AA" Ref="C9"  Part="1" 
AR Path="/632D3BDF/634039AA" Ref="C?"  Part="1" 
AR Path="/632F104D/634039AA" Ref="C?"  Part="1" 
F 0 "C9" H 5100 7300 50  0000 L CNN
F 1 "0.1uF" H 5150 7200 50  0001 L CNN
F 2 "Capacitor_SMD:C_0805_2012Metric_Pad1.15x1.40mm_HandSolder" H 5150 7450 50  0001 C CNN
F 3 "~" H 5150 7450 50  0001 C CNN
	1    5150 7450
	1    0    0    -1  
$EndComp
Connection ~ 5150 7350
Wire Wire Line
	5150 7350 5300 7350
Connection ~ 5150 7550
Wire Wire Line
	5150 7550 5300 7550
$Comp
L Device:C_Small C16
U 1 1
P 9350 5300
F 0 "C16" H 9442 5300 50  0000 L CNN
F 1 "0.1uF" H 9300 5450 50  0000 L CNN
F 2 "Capacitor_SMD:C_0603_1608Metric_Pad1.05x0.95mm_HandSolder" H 9350 5300 50  0001 C CNN
F 3 "~" H 9350 5300 50  0001 C CNN
	1    9350 5300
	1    0    0    -1  
$EndComp
$Comp
L Device:C_Small C15
U 1 1
P 7100 5300
F 0 "C15" H 7192 5300 50  0000 L CNN
F 1 "0.1uF" H 7050 5450 50  0000 L CNN
F 2 "Capacitor_SMD:C_0603_1608Metric_Pad1.05x0.95mm_HandSolder" H 7100 5300 50  0001 C CNN
F 3 "~" H 7100 5300 50  0001 C CNN
	1    7100 5300
	1    0    0    -1  
$EndComp
$Comp
L Device:C_Small C14
U 1 1
P 9250 2450
F 0 "C14" H 9342 2450 50  0000 L CNN
F 1 "0.1uF" H 9200 2600 50  0000 L CNN
F 2 "Capacitor_SMD:C_0603_1608Metric_Pad1.05x0.95mm_HandSolder" H 9250 2450 50  0001 C CNN
F 3 "~" H 9250 2450 50  0001 C CNN
	1    9250 2450
	1    0    0    -1  
$EndComp
$Comp
L Device:C_Small C13
U 1 1
P 7000 2450
F 0 "C13" H 7100 2450 50  0000 L CNN
F 1 "0.1uF" H 6950 2600 50  0000 L CNN
F 2 "Capacitor_SMD:C_0603_1608Metric_Pad1.05x0.95mm_HandSolder" H 7000 2450 50  0001 C CNN
F 3 "~" H 7000 2450 50  0001 C CNN
	1    7000 2450
	1    0    0    -1  
$EndComp
$Comp
L Device:C_Small C10
U 1 1
P 5300 7450
AR Path="/63406F1A" Ref="C10"  Part="1" 
AR Path="/632D3BDF/63406F1A" Ref="C?"  Part="1" 
AR Path="/632F104D/63406F1A" Ref="C?"  Part="1" 
F 0 "C10" H 5250 7300 50  0000 L CNN
F 1 "0.1uF" H 5300 7200 50  0001 L CNN
F 2 "Capacitor_SMD:C_0805_2012Metric_Pad1.15x1.40mm_HandSolder" H 5300 7450 50  0001 C CNN
F 3 "~" H 5300 7450 50  0001 C CNN
	1    5300 7450
	1    0    0    -1  
$EndComp
Connection ~ 5300 7350
Connection ~ 5300 7550
$Comp
L Device:C_Small C11
U 1 1
P 5450 7450
AR Path="/634078A7" Ref="C11"  Part="1" 
AR Path="/632D3BDF/634078A7" Ref="C?"  Part="1" 
AR Path="/632F104D/634078A7" Ref="C?"  Part="1" 
F 0 "C11" H 5400 7300 50  0000 L CNN
F 1 "0.1uF" H 5450 7200 50  0001 L CNN
F 2 "Capacitor_SMD:C_0805_2012Metric_Pad1.15x1.40mm_HandSolder" H 5450 7450 50  0001 C CNN
F 3 "~" H 5450 7450 50  0001 C CNN
	1    5450 7450
	1    0    0    -1  
$EndComp
Wire Wire Line
	5300 7350 5450 7350
Wire Wire Line
	5300 7550 5450 7550
$Comp
L Device:C_Small C12
U 1 1
P 5600 7450
AR Path="/6340AE04" Ref="C12"  Part="1" 
AR Path="/632D3BDF/6340AE04" Ref="C?"  Part="1" 
AR Path="/632F104D/6340AE04" Ref="C?"  Part="1" 
F 0 "C12" H 5550 7300 50  0000 L CNN
F 1 "0.1uF" H 5600 7200 50  0001 L CNN
F 2 "Capacitor_SMD:C_0805_2012Metric_Pad1.15x1.40mm_HandSolder" H 5600 7450 50  0001 C CNN
F 3 "~" H 5600 7450 50  0001 C CNN
	1    5600 7450
	1    0    0    -1  
$EndComp
Wire Wire Line
	5450 7350 5600 7350
Connection ~ 5450 7350
Wire Wire Line
	5450 7550 5600 7550
Connection ~ 5450 7550
$Comp
L Device:C_Small C20
U 1 1
P 4700 6950
AR Path="/63426A79" Ref="C20"  Part="1" 
AR Path="/632D3BDF/63426A79" Ref="C?"  Part="1" 
AR Path="/632F104D/63426A79" Ref="C?"  Part="1" 
F 0 "C20" H 4650 6800 50  0000 L CNN
F 1 "0.01uF" H 4650 6700 50  0001 L CNN
F 2 "Capacitor_SMD:C_0805_2012Metric_Pad1.15x1.40mm_HandSolder" H 4700 6950 50  0001 C CNN
F 3 "~" H 4700 6950 50  0001 C CNN
	1    4700 6950
	1    0    0    -1  
$EndComp
$Comp
L Device:C_Small C21
U 1 1
P 4850 6950
AR Path="/6370FC11" Ref="C21"  Part="1" 
AR Path="/632D3BDF/6370FC11" Ref="C?"  Part="1" 
AR Path="/632F104D/6370FC11" Ref="C?"  Part="1" 
F 0 "C21" H 4800 6800 50  0000 L CNN
F 1 "0.01uF" H 4800 6700 50  0001 L CNN
F 2 "Capacitor_SMD:C_0805_2012Metric_Pad1.15x1.40mm_HandSolder" H 4850 6950 50  0001 C CNN
F 3 "~" H 4850 6950 50  0001 C CNN
	1    4850 6950
	1    0    0    -1  
$EndComp
$Comp
L Device:C_Small C17
U 1 1
P 5800 7450
AR Path="/638ABF1F" Ref="C17"  Part="1" 
AR Path="/632D3BDF/638ABF1F" Ref="C?"  Part="1" 
AR Path="/632F104D/638ABF1F" Ref="C?"  Part="1" 
F 0 "C17" H 5750 7300 50  0000 L CNN
F 1 "0.1uF" H 5800 7200 50  0001 L CNN
F 2 "Capacitor_SMD:C_0805_2012Metric_Pad1.15x1.40mm_HandSolder" H 5800 7450 50  0001 C CNN
F 3 "~" H 5800 7450 50  0001 C CNN
	1    5800 7450
	1    0    0    -1  
$EndComp
Wire Wire Line
	5600 7350 5800 7350
Connection ~ 5600 7350
Wire Wire Line
	5600 7550 5800 7550
Connection ~ 5600 7550
$Comp
L Device:C_Small C22
U 1 1
P 5000 6950
AR Path="/638B9A03" Ref="C22"  Part="1" 
AR Path="/632D3BDF/638B9A03" Ref="C?"  Part="1" 
AR Path="/632F104D/638B9A03" Ref="C?"  Part="1" 
F 0 "C22" H 4950 6800 50  0000 L CNN
F 1 "0.01uF" H 4950 6700 50  0001 L CNN
F 2 "Capacitor_SMD:C_0805_2012Metric_Pad1.15x1.40mm_HandSolder" H 5000 6950 50  0001 C CNN
F 3 "~" H 5000 6950 50  0001 C CNN
	1    5000 6950
	1    0    0    -1  
$EndComp
$Comp
L Device:C_Small C23
U 1 1
P 5150 6950
AR Path="/638CDBEE" Ref="C23"  Part="1" 
AR Path="/632D3BDF/638CDBEE" Ref="C?"  Part="1" 
AR Path="/632F104D/638CDBEE" Ref="C?"  Part="1" 
F 0 "C23" H 5100 6800 50  0000 L CNN
F 1 "0.01uF" H 5100 6700 50  0001 L CNN
F 2 "Capacitor_SMD:C_0805_2012Metric_Pad1.15x1.40mm_HandSolder" H 5150 6950 50  0001 C CNN
F 3 "~" H 5150 6950 50  0001 C CNN
	1    5150 6950
	1    0    0    -1  
$EndComp
Connection ~ 4550 6850
Connection ~ 4550 7050
Connection ~ 4700 6850
Connection ~ 4700 7050
Wire Wire Line
	4550 6850 4700 6850
Wire Wire Line
	4550 7050 4700 7050
Wire Wire Line
	4700 6850 4850 6850
Wire Wire Line
	4700 7050 4850 7050
Connection ~ 4850 6850
Connection ~ 4850 7050
Wire Wire Line
	4850 6850 5000 6850
Wire Wire Line
	4850 7050 5000 7050
Connection ~ 5000 6850
Connection ~ 5000 7050
Wire Wire Line
	5000 6850 5150 6850
Wire Wire Line
	5000 7050 5150 7050
Connection ~ 5150 6850
Connection ~ 5150 7050
Wire Wire Line
	5150 6850 5300 6850
Wire Wire Line
	5150 7050 5300 7050
$Comp
L Device:C_Small C24
U 1 1
P 5300 6950
AR Path="/638D832C" Ref="C24"  Part="1" 
AR Path="/632D3BDF/638D832C" Ref="C?"  Part="1" 
AR Path="/632F104D/638D832C" Ref="C?"  Part="1" 
F 0 "C24" H 5250 6800 50  0000 L CNN
F 1 "0.01uF" H 5250 6700 50  0001 L CNN
F 2 "Capacitor_SMD:C_0805_2012Metric_Pad1.15x1.40mm_HandSolder" H 5300 6950 50  0001 C CNN
F 3 "~" H 5300 6950 50  0001 C CNN
	1    5300 6950
	1    0    0    -1  
$EndComp
Connection ~ 5300 6850
Wire Wire Line
	5300 6850 5450 6850
Connection ~ 5300 7050
Wire Wire Line
	5300 7050 5450 7050
$Comp
L Device:C_Small C25
U 1 1
P 5450 6950
AR Path="/638D8E59" Ref="C25"  Part="1" 
AR Path="/632D3BDF/638D8E59" Ref="C?"  Part="1" 
AR Path="/632F104D/638D8E59" Ref="C?"  Part="1" 
F 0 "C25" H 5400 6800 50  0000 L CNN
F 1 "0.01uF" H 5400 6700 50  0001 L CNN
F 2 "Capacitor_SMD:C_0805_2012Metric_Pad1.15x1.40mm_HandSolder" H 5450 6950 50  0001 C CNN
F 3 "~" H 5450 6950 50  0001 C CNN
	1    5450 6950
	1    0    0    -1  
$EndComp
Connection ~ 5450 6850
Wire Wire Line
	5450 6850 5800 6850
Connection ~ 5450 7050
Wire Wire Line
	5450 7050 5800 7050
Text GLabel 2100 6550 3    50   Input ~ 0
JP3
$Comp
L Connector_Generic:Conn_01x03 J3
U 1 1
P 2000 6350
F 0 "J3" V 1964 6162 50  0000 R CNN
F 1 "Conn_01x03" V 1873 6162 50  0000 R CNN
F 2 "Connector_PinHeader_2.54mm:PinHeader_1x03_P2.54mm_Vertical" H 2000 6350 50  0001 C CNN
F 3 "~" H 2000 6350 50  0001 C CNN
	1    2000 6350
	0    -1   -1   0   
$EndComp
$EndSCHEMATC
